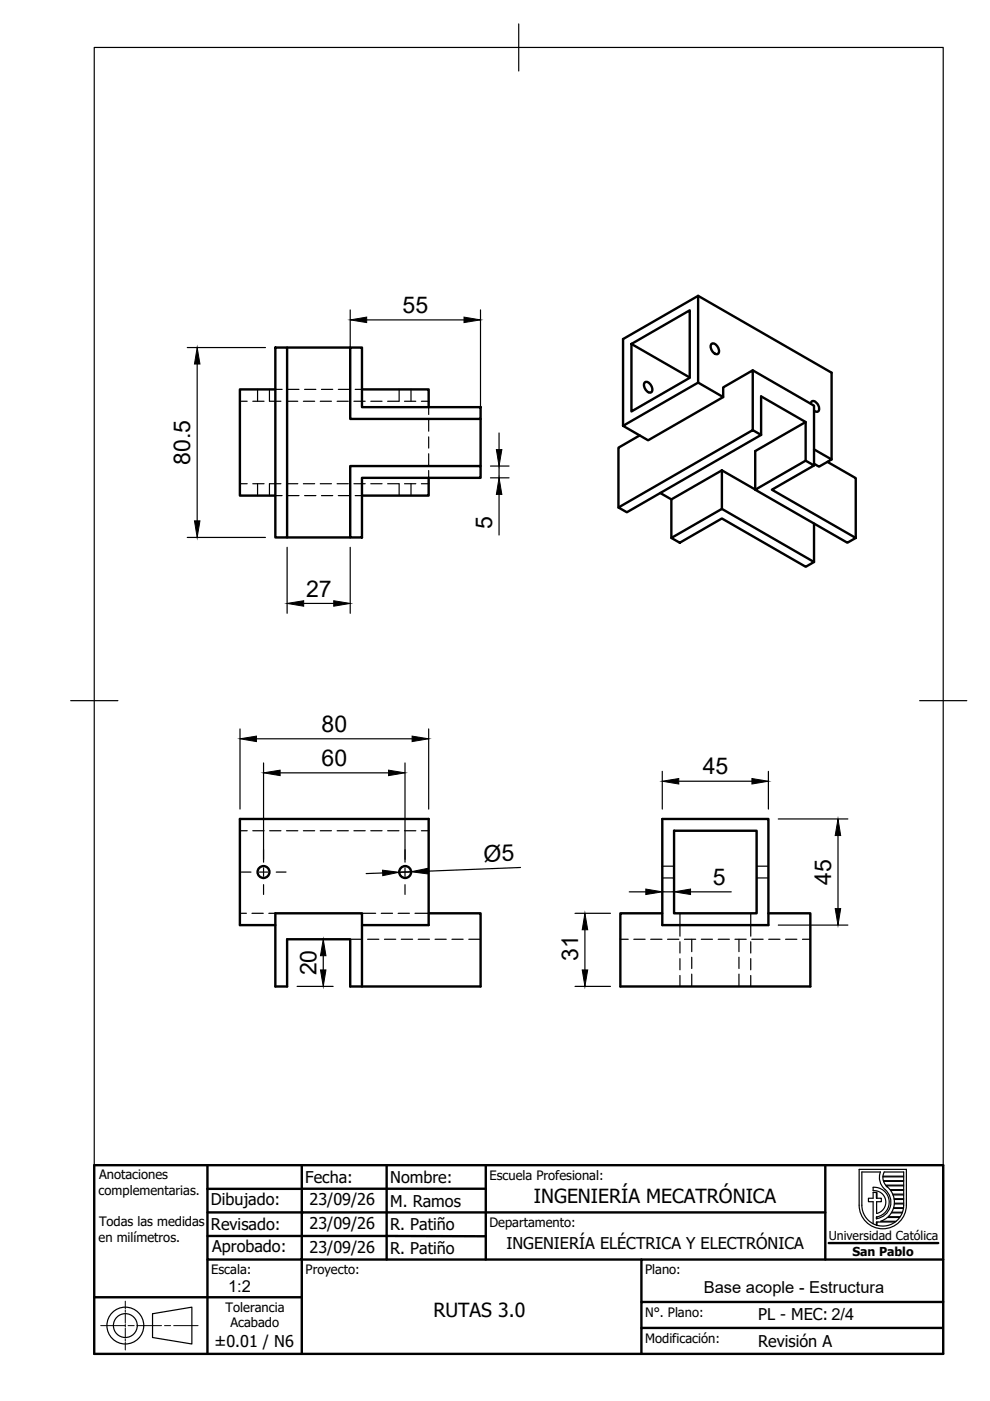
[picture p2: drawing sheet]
<svg xmlns="http://www.w3.org/2000/svg" width="210mm" height="297mm" viewBox="0 0 210 297" stroke-linecap="round" stroke-linejoin="round" font-family="sans-serif">
<!-- layer: Visible -->
<g fill="none" stroke="#000" stroke-width=".51">
<path d="M58.4 73.7h2.5v40.2h-2.5zM60.9 73.7h13.4M74.3 73.7h2.5v12.6h25.1v2.5h-27.6zM133.9 72.9l12.3-7.1v14.3l-12.3 7.1zM133.9 72.9l12.3 7.1M148 62.7l28.3 16.3v18.4M150.9 72.9a1.45 1.45 0 0 1 1.3 2.1 1.45 1.45 0 0 1-1.3-2.1zM159.6 78.5l13 7.5v12.7M58.4 82.6h-7.5v22.5h7.5M74.3 98.8h27.6v2.5h-25.1v12.6h-2.5zM76.8 82.6h14.1v3.7M101.9 88.8v10"/>
<path d="M132.1 90.3l15.9-9.2 5.3 3.1-15.9 9.2zM135.6 92.3l-4.5 2.6v12.7M136.8 81a1.45 1.45 0 0 1 1.3 2.2 1.45 1.45 0 0 1-1.3-2.2zM148 81.1v-18.4l-15.9 9.2v18.4M153.1 99.7l-10.8 6.2-2.3-1.4M153.1 99.7l7 4.1M153.1 99.7v8.2M153.3 84.2v-2.1l6.3-3.6v12.7M161.4 92.2v-8.2l9.4 5.5-10.7 6.1v8.2M170.8 89.5v8.2M171.9 85.6a.61 .61 0 0 1 .5-.6 .61 .61 0 0 1 .7 .3l.5 1a.64 .64 0 0 1-.1 .9 .64 .64 0 0 1-.9-.1M172.6 95.3l3.7 2.1-2.6 1.5-1.1-.6"/>
<path d="M175.4 97.9l6 3.5v12.7M60.9 113.9h13.4M90.9 101.3v3.8h-14.1M131.1 107.6l28.5-16.4 1.8 1-28.5 16.4zM142.3 114.1l10.8-6.2 19.5 11.3-1.8 1-17.7-10.3-9 5.2zM142.3 105.9v8.2M160.1 103.8l10.7-6.1 1.8 1-8.9 5.1 17.7 10.3-1.7 1zM172.6 111v8.2M140.4 173.6h22.5v22.5h-22.5zM142.9 176.1h17.5v17.5h-17.5zM58.4 196.1h-7.5v-22.5h40v22.5h-14.1M90.9 193.6h11v15.6h-27.6v-10.1h-13.4v10.1h-2.5v-15.6h18.4v15.6"/>
<path d="M140.4 193.6h-8.9v15.6h40.3v-15.6h-8.9"/>
<circle cx="55.9" cy="184.9" r="1.26"/>
<circle cx="85.9" cy="184.9" r="1.26"/>
</g>
<!-- layer: Hidden -->
<g fill="none" stroke="#000" stroke-width=".25">
<path d="M50.9 85.1h1.5M53.6 85.1h2.4M54.6 82.6v2.5M57.1 82.6v2.5M57.2 85.1h2.4M58.4 82.6h1.4M60.7 85.1h2.4M61 82.6h2.4M64.3 85.1h2.4M64.6 82.6h2.4M67.9 85.1h2.4M68.2 82.6h2.3"/>
<path d="M71.5 85.1h2.4M71.7 82.6h2.4M75 85.1h2.4M75.3 82.6h1.5M78.6 85.1h2.4M82.2 85.1h2.4M84.6 82.6v2.5M85.8 85.1h2.4M87.1 82.6v2.5M89.3 85.1h1.6M90.9 86.3v1.6M90.9 89.1v2.3"/>
<path d="M90.9 92.6v2.4M90.9 96.2v2.4M90.9 99.8v1.5M50.9 102.6h1.5M53.6 102.6h2.4M54.6 102.6v2.5M57.1 102.6v2.5M57.2 102.6h2.4M58.4 105.1h1.4M60.7 102.6h2.4M61 105.1h2.4M64.3 102.6h2.4"/>
<path d="M64.6 105.1h2.4M67.9 102.6h2.4M68.2 105.1h2.3M71.5 102.6h2.4M71.7 105.1h2.4M75 102.6h2.4M75.3 105.1h1.5M78.6 102.6h2.4M82.2 102.6h2.4M84.6 102.6v2.5M85.8 102.6h2.4M87.1 102.6v2.5"/>
<path d="M89.3 102.6h1.6M50.9 176.1h1.5M53.6 176.1h2.4M57.2 176.1h2.4M60.7 176.1h2.4M64.3 176.1h2.4M67.9 176.1h2.4M71.5 176.1h2.4M75 176.1h2.4M78.6 176.1h2.4M82.2 176.1h2.4M85.8 176.1h2.4"/>
<path d="M89.3 176.1h1.6M50.9 193.6h1.3M53.4 193.6h2.4M57 193.6h1.4M74.3 199.1h2.5M76.8 193.6h2.9M77.9 199.1h2.4M80.8 193.6h2.4M81.5 199.1h2.4M84.4 193.6h2.4M85.1 199.1h2.4M88 193.6h2.9"/>
<path d="M88.7 199.1h2.4M92.2 199.1h2.4M95.8 199.1h2.4M99.4 199.1h2.5M131.5 199.1h1.7M134.4 199.1h2.4M138 199.1h2.4M140.4 186.1h2.5M140.4 183.6h2.5M141.5 199.1h2.4M144.2 193.6v4.9M144.2 199.7v2.4"/>
<path d="M145.1 199.1h2.4M146.7 199.1v2.7M148.7 199.1h2.4M152.3 199.1h2.3M155.8 199.1h2.4M156.7 199.1v2.7M159.2 193.6v4.9M159.2 199.7v2.4M159.4 199.1h2.4M160.4 186.1h2.5M160.4 183.6h2.5M163 199.1h2.4"/>
<path d="M166.6 199.1h2.4M170.1 199.1h1.7M144.2 203.2v2.4M144.2 206.8v2.4M146.7 203v2.3M146.7 206.5v2.7M156.7 203v2.3M156.7 206.5v2.7M159.2 203.2v2.4M159.2 206.8v2.4"/>
</g>
<!-- layer: BORDER -->
<path d="M20 10.1h180v276.9h-180zM110 5.1v10M15 148.6h10M195 148.6h10" fill="none" stroke="#000" stroke-width=".25"/>
<!-- layer: Title (ISO) -->
<g fill="none" stroke="#000" stroke-width=".51">
<path d="M20 247h180v40h-180zM44 252.1v14.9h20v-9.9h-20M44 252.1h20M44 247v5.1M64 252h39M64 252.1v5h111M64 247v5.1M82 247v20M103 252.1v14.9M103 247v5.1M175 247v20M20 275h44"/>
<path d="M44 262.1h59M44 267v20M136 267h-72v20M175.7 263.6h23.2M200 276h-64v5.5M200 267h-64v9M199.9 281.5h-63.9v5.5"/>
</g>
<circle cx="64" cy="257.1" r=".25" fill="#000"/>
<g fill="none" stroke="#000" stroke-width=".25">
<path d="M32.3 278.5l8.4-1.4v7.9l-8.4-1.4z"/>
<circle cx="26.6" cy="281" r="3.9"/>
<circle cx="26.6" cy="281" r="2.53"/>
</g>
<path d="M26.6 275.9v1.6M26.6 277.7v.5M26.6 278.5v2.1M21.4 281.1h5.1M26.6 280.8v.5M26.6 281.6v2M26.6 283.9v.5M26.6 284.6v1.6M27.2 281.1h1.2M29.1 281.1h5.1M34.9 281.1h1.3M36.8 281.1h5.2" fill="none" stroke="#000" stroke-width=".21"/>
<!-- layer: TITLEBLOCK -->
<g fill="none" stroke="#000" stroke-width=".25">
<path d="M182.2 247.9h10v7.6a5 5 0 0 1-5 5 5 5 0 0 1-5-5zM185.9 257.3v-2.5h1v-.8h-1v-1.2h-.8v1.2h-1v.8h1v4.7M185.9 258v.4M185.9 259.1v.7M185.9 257.3a2.44 2.44 0 0 0 1.9-2.8 2.44 2.44 0 0 0-2.7-2v-.8a3.2 3.2 0 0 1 3.4 2.8 3.2 3.2 0 0 1-2.6 3.5M187.2 249.4l.3-.9h4.1v.9h-4.4M187.3 250.3l-.1-.8h4.4v.8h-4.3M187.6 252.2a3.5 3.5 0 0 1 1.2 3.7 3.5 3.5 0 0 1-2.9 2.5M187.6 252.2a3.3 3.3 0 0 1-.9-3.7h-4v7a4.4 4.4 0 0 0 2.5 4 4.4 4.4 0 0 0 4.6-.4h-3.9M187.8 251.3l-.5-.8h4.3v.8h-3.8M187.9 251.4h3.7v.8h-2.9l-.6-.6M188.1 258.1l-1.4 .8h3.3l.8-.8h-2.6"/>
<path d="M189 257.2h2.3l-.4 .8h-2.6zM189.3 253.2h2.3v-.8h-2.8l.5 .8M189.3 253.3l2.3 .1v.8l-2-.1zM189.4 256.2h2.1l-.2 .8h-2.2zM189.6 255.3h2v.8h-2.1zM189.6 255.1v-.8h2v.8h-2"/>
</g>
<path d="M185.9 252.8v1.2M185.9 258v.4M185.9 259.1v.7M187.9 251.4l.2 .2" fill="none" stroke="#000" stroke-width=".36"/>
<!-- layer: Smart Centers -->
<path d="M51.1 184.9h2.1M55 184.9h1.8M55.9 180.1v2.1M55.9 184v1.8M55.9 187.6v2M58.6 184.9h2M81.1 184.9h2.1M85 184.9h1.8M85.9 180.1v2.1M85.9 184v1.8M85.9 187.6v2M88.6 184.9h2" fill="none" stroke="#000" stroke-width=".25"/>
<!-- layer: FD_Dimensions -->
<g fill="none" stroke="#000" stroke-width=".25">
<path d="M39.7 73.7h16.6M41.8 77.2v33.2M74.3 65.7v21M77.7 67.8h20.7M101.9 65.7v21M104 98.8h3.9M105.8 91.8v3.5M105.8 98.8v2.5M39.7 113.9h16.6M60.9 116v14M74.3 116v14M104 101.3h3.9"/>
<path d="M105.8 104.8v8.6M64.4 127.9h6.4M50.9 154.5v17M54.4 156.6h33M90.9 154.5v17M55.9 161.8v21M59.4 163.9h23M85.9 161.8v21M140.4 163.5v8M143.9 165.6h15.5M162.9 163.5v8M165 173.6h14.8"/>
<path d="M177.7 177.2v15.4M63 199.1h7.6M81.1 185.1l-3.5 .1M87.1 184.8l-2.5 .1M110.4 183.9l-19.8 .8M121.9 193.6h7.5M124 197.1v8.5M133.4 189.1h3.5M140.4 189.1h2.5M146.4 189.1h8.6M165 196.1h14.8M63 209.1h7.6"/>
<path d="M68.5 202.6v3M121.9 209.1h7.5"/>
</g>
<g fill="#000" stroke="#000" stroke-width=".21">
<path d="M41.8 73.7l.6 3.5h-1.2zM74.3 67.8l3.4-.6v1.2zM98.4 67.2l3.5 .6-3.5 .6zM105.2 95.3h1.2l-.6 3.5zM41.2 110.4h1.2l-.6 3.5zM105.8 101.3l.6 3.5h-1.2zM60.9 127.9l3.5-.5v1.1zM70.8 127.4l3.5 .5-3.5 .6zM50.9 156.6l3.5-.5v1.1zM87.4 156.1l3.5 .5-3.5 .6zM55.9 163.9l3.5-.6v1.2zM82.4 163.3l3.5 .6-3.5 .6z"/>
<path d="M140.4 165.6l3.5-.5v1.1zM159.4 165.1l3.5 .5-3.5 .6zM177.7 173.6l.5 3.6h-1.1zM81.1 184.5l3.5 .4-3.4 .8zM87.1 184.8l3.5-.7 .1 1.2zM124 193.6l.6 3.5h-1.2zM136.9 188.5l3.5 .6-3.5 .6zM142.9 189.1l3.5-.6v1.2zM177.1 192.6h1.1l-.5 3.5zM68.5 199.1l.6 3.5h-1.2zM67.9 205.6h1.2l-.6 3.5zM123.4 205.6h1.2l-.6 3.5z"/>
</g>
<g font-size="4.9">
<text x="85.3" y="66.4">55</text>
<text x="40.3" y="98.6" transform="rotate(-90 40.3 98.6)">80.5</text>
<text x="104.4" y="112.2" transform="rotate(-90 104.4 112.2)">5</text>
<text x="64.9" y="126.5">27</text>
<text x="68.2" y="155.2">80</text>
<text x="68.2" y="162.4">60</text>
<text x="149" y="164.2">45</text>
<text x="102.6" y="182.7" transform="rotate(-2 102.6 182.7)">Ø5</text>
<text x="151.1" y="187.6">5</text>
<text x="176.2" y="187.5" transform="rotate(-90 176.2 187.5)">45</text>
<text x="122.6" y="203.8" transform="rotate(-90 122.6 203.8)">31</text>
<text x="67.1" y="206.8" transform="rotate(-90 67.1 206.8)">20</text>
</g>
<g font-size="4.1">
<text x="113.2" y="255.1">INGENIERÍA MECATRÓNICA</text>
<text x="91.9" y="279.1">RUTAS 3.0</text>
</g>
<g font-size="3.5">
<text x="48.3" y="273.9">1:2</text>
<text x="149.2" y="274.1">Base acople - Estructura</text>
</g>
<g font-size="3.4">
<text x="64.7" y="250.8">Fecha:</text>
<text x="82.7" y="250.8">Nombre:</text>
<text x="44.7" y="255.5">Dibujado:</text>
<text x="65.6" y="255.6">23/09/26</text>
<text x="82.7" y="255.9">M. Ramos</text>
<text x="44.7" y="260.8">Revisado:</text>
<text x="65.6" y="260.6">23/09/26</text>
<text x="82.7" y="260.8">R. Patiño</text>
<text x="45" y="265.5">Aprobado:</text>
<text x="65.6" y="265.6">23/09/26</text>
<text x="82.7" y="265.8">R. Patiño</text>
<text x="107.4" y="264.7">INGENIERÍA ELÉCTRICA Y ELECTRÓNICA</text>
<text x="160.7" y="279.8">PL - MEC: 2/4</text>
<text x="45.5" y="285.5">±0.01 / N6</text>
<text x="160.7" y="285.7">Revisión A</text>
</g>
<g font-size="2.8">
<text x="21" y="250.1">Anotaciones</text>
<text x="103.8" y="250.2">Escuela Profesional:</text>
<text x="20.9" y="253.4">complementarias.</text>
<text x="20.9" y="263.2">en milímetros.</text>
<text x="21" y="259.9">Todas las medidas</text>
<text x="103.8" y="260.1">Departamento:</text>
<text x="44.8" y="270.1">Escala:</text>
<text x="64.8" y="270.1">Proyecto:</text>
<text x="136.8" y="270.1">Plano:</text>
<text x="47.8" y="278.1">Tolerancia</text>
<text x="48.9" y="281.4">Acabado</text>
<text x="136.8" y="279.1">N°. Plano:</text>
<text x="136.8" y="284.8">Modificación:</text>
</g>
<g font-size="2.6">
<text x="175.7" y="263">Universidad Católica</text>
<text x="180.7" y="266.2">San Pablo</text>
</g>
</svg>
